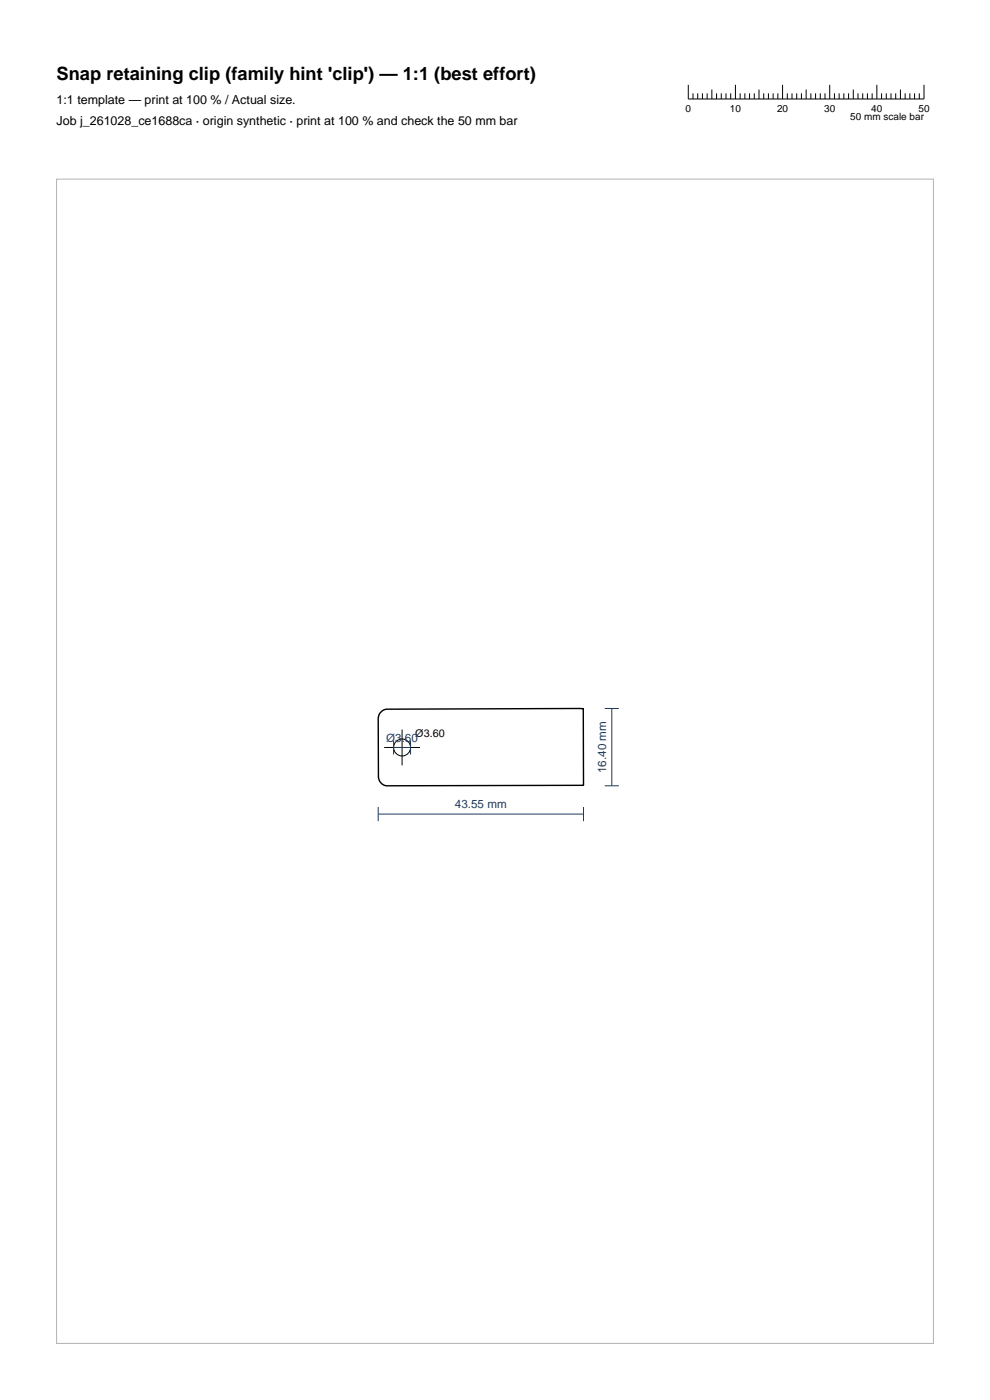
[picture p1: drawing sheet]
<svg xmlns="http://www.w3.org/2000/svg" width="210mm" height="297mm" viewBox="0 0 210 297" stroke-linecap="round" stroke-linejoin="round" font-family="sans-serif">
<g fill="none" stroke="#000" stroke-width=".21">
<path d="M146 18v3h50v-3M147 19.8v1.2M148 19.8v1.2M149 19.8v1.2M150 19.8v1.2M151 19v2M152 19.8v1.2M153 19.8v1.2M154 19.8v1.2M155 19.8v1.2M156 18v3M157 19.8v1.2"/>
<path d="M158 19.8v1.2M159 19.8v1.2M160 19.8v1.2M161 19v2M162 19.8v1.2M163 19.8v1.2M164 19.8v1.2M165 19.8v1.2M166 18v3M167 19.8v1.2M168 19.8v1.2M169 19.8v1.2"/>
<path d="M170 19.8v1.2M171 19v2M172 19.8v1.2M173 19.8v1.2M174 19.8v1.2M175 19.8v1.2M176 18v3M177 19.8v1.2M178 19.8v1.2M179 19.8v1.2M180 19.8v1.2M181 19v2"/>
<path d="M182 19.8v1.2M183 19.8v1.2M184 19.8v1.2M185 19.8v1.2M186 18v3M187 19.8v1.2M188 19.8v1.2M189 19.8v1.2M190 19.8v1.2M191 19v2M192 19.8v1.2M193 19.8v1.2"/>
<path d="M194 19.8v1.2M195 19.8v1.2M81.5 158.6h7.6M85.3 154.8v7.6"/>
<circle cx="85.3" cy="158.6" r="1.8"/>
</g>
<path d="M80.6 151.3l.5-.5 .8-.3 41.8-.2v16.3l-41.8 .1a2.03 2.03 0 0 1-1.6-1.8l-.1-12.6z" fill="none" stroke="#000" stroke-width=".3"/>
<path d="M83.5 158.6h3.6M83.5 157.1v3M87.1 157.1v3M128.3 150.3h3M129.8 150.3v16.4M80.2 172.7h43.6M80.2 171.2v3M123.8 171.2v3M128.3 166.7h3" fill="none" stroke="#1f3b5e" stroke-width=".21"/>
<path d="M12 38h186v247h-186z" fill="none" stroke="#b3b3b3" stroke-width=".21"/>
<text font-size="3.9" x="12" y="17">Snap retaining clip (family hint 'clip') — 1:1 (best effort)</text>
<g font-size="2.6">
<text x="12" y="22">1:1 template — print at 100 % / Actual size.</text>
<text x="12" y="26.5">Job j_261028_ce1688ca · origin synthetic · print at 100 % and check the 50 mm bar</text>
</g>
<g font-size="2.5" fill="#1f3b5e">
<text x="81.9" y="157.4">Ø3.60</text>
<text x="128.6" y="164" transform="rotate(-90 128.6 164)">16.40 mm</text>
<text x="96.5" y="171.5">43.55 mm</text>
</g>
<text font-size="2.3" x="88.1" y="156.3">Ø3.60</text>
<g font-size="2.1">
<text x="145.4" y="23.8">0</text>
<text x="154.8" y="23.8">10</text>
<text x="164.8" y="23.8">20</text>
<text x="174.8" y="23.8">30</text>
<text x="184.8" y="23.8">40</text>
<text x="194.8" y="23.8">50</text>
<text x="180.4" y="25.5">50 mm scale bar</text>
</g>
</svg>
